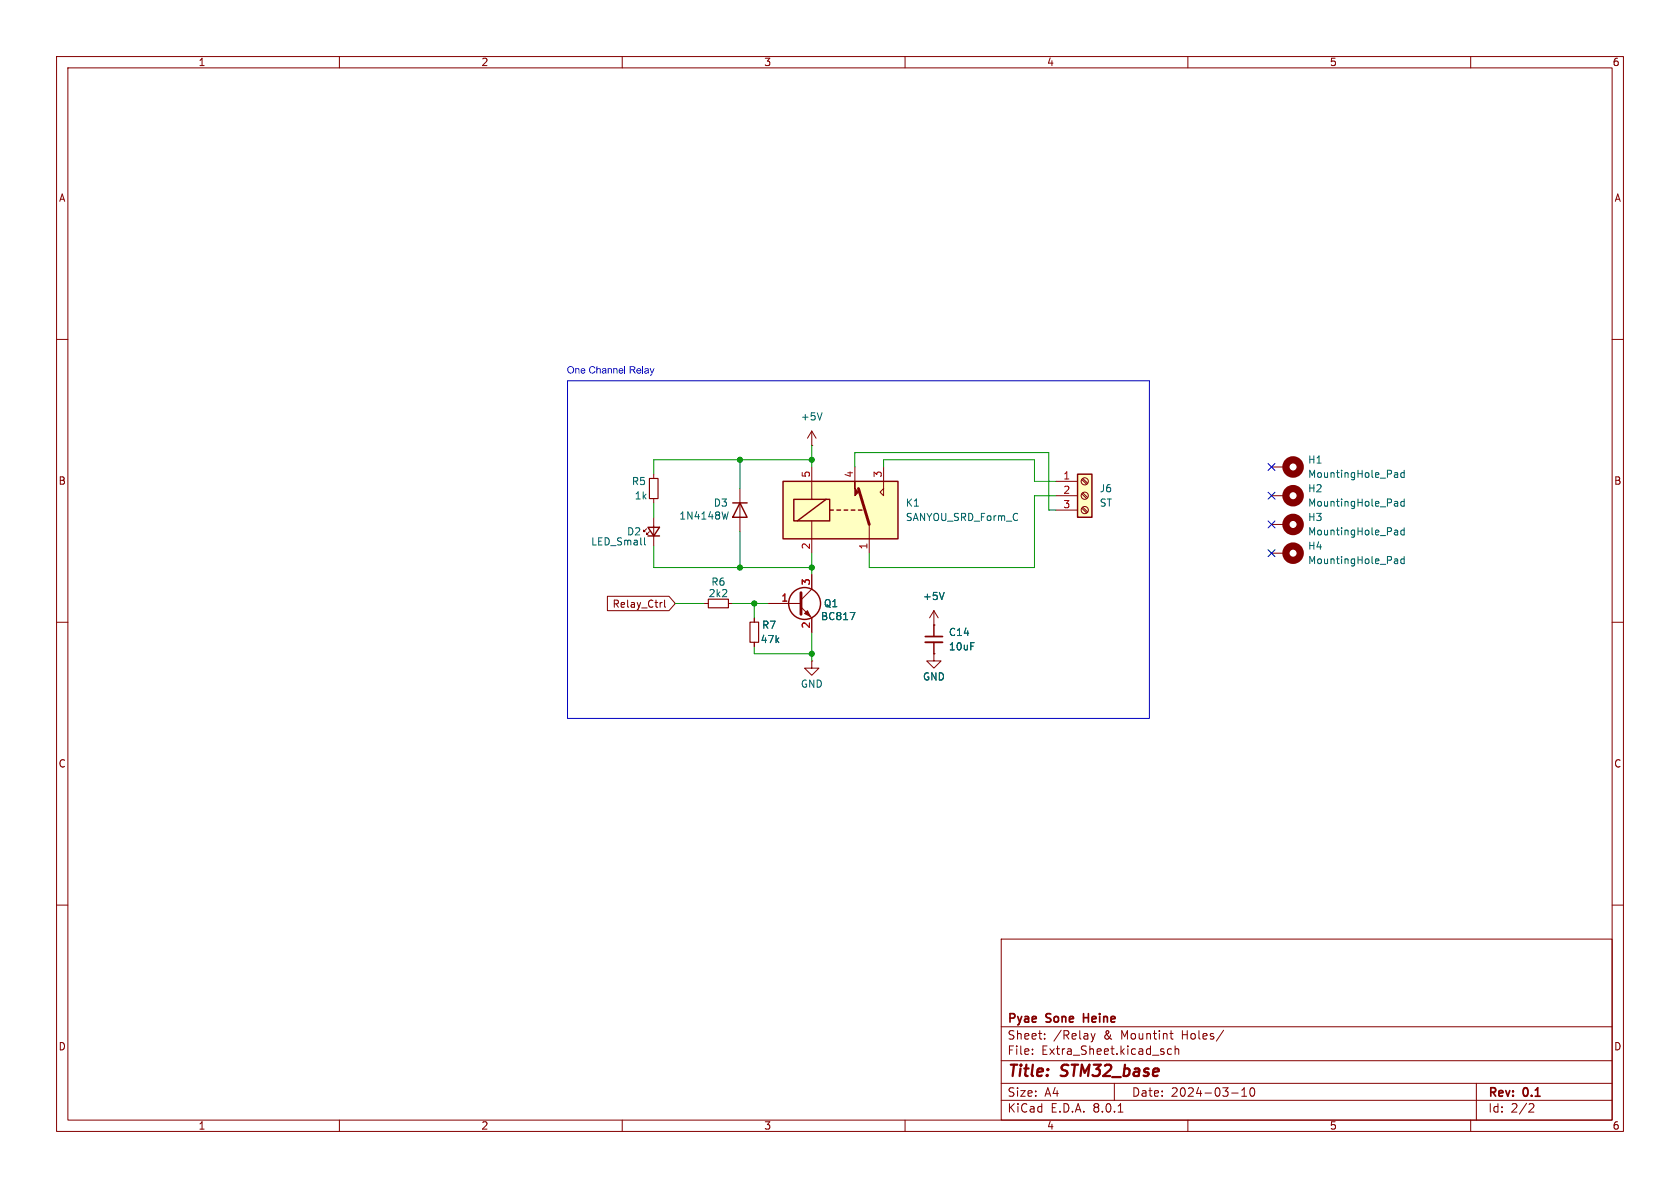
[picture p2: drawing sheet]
<svg xmlns="http://www.w3.org/2000/svg" width="297mm" height="210mm" viewBox="0 0 297 210" stroke-linecap="round" stroke-linejoin="round" font-family="sans-serif">
<g fill="none" stroke="#840000" stroke-width=".18">
<path d="M10 10h277v190h-277zM12 12h273v186h-273zM60 10v2M110 10v2M160 10v2M210 10v2M260 10v2M10 60h2M285 60h2M143.5 78.7h.1M143.5 76.2l-.8 1.3M143.5 76.2v2.5"/>
<path d="M143.5 76.2l.8 1.3M114.3 93.5l-.5 .5v-.3v.3h.2M114.8 94l-.5 .5v-.3v.3h.3M115.6 83.8v.8M115.6 88.1v.8M115.6 91.4v5.1M10 110h2M135.9 106.7h5.7M141.6 107.3l1.9 1.9v2.6M143.5 116.8v1.3h1.3l-1.3 1.3-1.3-1.3h1.3M143.5 116.8h.1M143.5 101.6v2.5l-1.9 1.9"/>
<path d="M165.1 110.5h.1M165.1 115.6v1.2h1.3l-1.3 1.3-1.3-1.3h1.3M165.1 115.6h.1M165.1 108l-.8 1.2M165.1 108v4.5M165.1 113.5v2.1M165.1 108l.8 1.2M285 110h2M10 160h2M285 160h2M177 166h108v32h-108zM60 198v2"/>
<path d="M110 198v2M160 198v2M177 194.5h108M177 191.5h108M177 187.5h108M177 181.5h108M182.5 186.3v.1M182.5 185.5v.1M184.7 183.6v.1M184.7 182.8v.1M192.9 182.7l.3 1M193.2 183.7l-.1 .4-.2 .1"/>
<path d="M193.6 182.7l-.4 1M197 191.5v3M197.7 196.6h.8M206.8 182.7h.6M207 182.2v1.3l.4 .2M207.1 185.5l-.4-.1-.3 .3v.4l.1 .2h.6M207.7 185.5l.3-.1 .3 .1 .1 .9M207.7 184.9v1.5M210 198v2M216.3 182.1l-1.3 2M217.7 193.2h1.2M219.5 193.8h.9"/>
<path d="M219.5 192.7l.5-.4v1.5M221.2 192.4l.1-.1a.81 .81 0 0 1 .6 .6 .81 .81 0 0 1-.3 .8l-.1 .1a.81 .81 0 0 1-.6-.6 .81 .81 0 0 1 .3-.8zM260 198v2M261 191.5v6.5M270.5 195.1l.5 .1 .2 .3-1 1.1h1"/>
</g>
<path d="M163.6 112.5h3M191.6 179.2v1.5M191.6 179.9h.8" fill="none" stroke="#840000" stroke-width=".3"/>
<path d="M114.8 84.6h1.5v3.5h-1.5z" fill="none" stroke="#840000" stroke-width=".2"/>
<g fill="none" stroke="#840000" stroke-width=".25">
<path d="M114.6 93.2h2l-1 1.5zM114.6 94.7h2"/>
<circle cx="142.2" cy="106.7" r="2.82"/>
</g>
<path d="M145.3 73l-.4 1.2M113.9 95.1v1.1l.2 .1M150.3 108.3h.8l-.5 1.2M166.9 104.7l-.4 1.3" fill="none" stroke="#006464" stroke-width=".18"/>
<path d="M163.6 113.5h3" fill="none" stroke="#840000" stroke-width=".33"/>
<path d="M141.6 104.8v3.8" fill="none" stroke="#840000" stroke-width=".51"/>
<path d="M142.2 108.5l.5-.5 .6 1z" fill="#840000" stroke="#840000" stroke-width=".18"/>
<path d="M138.4 85.1h20.3v10.2h-20.3z" fill="#ffffc2"/>
<path d="M130.8 86.4v7.6M143.5 82.6v5.7M143.5 92.1v5.7M151.1 82.6v2.5M153.7 92.7v5.1M156.2 82.6v5l-.6-.6 .6-.6M124.5 106.7h.7M128.8 106.7h.7M133.3 109.2v.8M133.3 113.5v.8" fill="none" stroke="#840000" stroke-width=".18"/>
<path d="M129.5 88.9h2.6M130.8 88.9l1.3 2.5h-2.6zM138.4 85.1h20.3v10.2h-20.3zM140.3 88.3h6.4v3.8h-6.4zM146 88.3l-5 3.8M146.7 90.2h.6M148 90.2h.6M149.2 90.2h.7M150.5 90.2h.6M151.8 90.2h.6" fill="none" stroke="#840000" stroke-width=".25"/>
<path d="M151.8 86.4l1.9 6.3" fill="none" stroke="#840000" stroke-width=".51"/>
<path d="M151.1 85.1v1.3l.7 .6-.7 .6z" fill="#840000" stroke="#840000" stroke-width=".18"/>
<path d="M125.2 105.9h3.6v1.5h-3.6zM132.6 110h1.5v3.5h-1.5z" fill="none" stroke="#840000" stroke-width=".2"/>
<path d="M128.7 90.5l-.3 1.3" fill="none" stroke="#006464" stroke-width=".18"/>
<path d="M190.5 83.8h2.5v7.6h-2.5z" fill="#ffffc2"/>
<path d="M190.5 83.8h2.5v7.6h-2.5z" fill="none" stroke="#840000" stroke-width=".25"/>
<g fill="none" stroke="#840000" stroke-width=".18">
<path d="M186.7 85.1h3.8M186.7 87.6h3.8M186.7 90.2h3.8M191.2 89.8l.9 .9M191.2 87.3l.9 .8M191.2 84.8l.9 .8M191.4 89.7l.9 .8M191.4 87.1l.9 .9M191.4 84.6l.9 .8M224.8 87.6h2.5M224.8 97.8h2.5M224.8 82.6h2.5"/>
<path d="M224.8 92.7h2.5M107.4 105.4h10.9l1.1 1.3-1.1 1.3h-10.9zM116.9 106.5h.2M117.5 106.1v1.1l.2 .2M133.3 109.2v.8M133.3 113.5v.8M135.9 106.7h5.7M143.5 101.6v2.5M143.5 109.2v2.6M165.1 110.5h.1M165.1 115.6h.1M165.1 110.5v2"/>
<path d="M165.1 113.5v2.1"/>
<circle cx="191.8" cy="90.2" r=".63"/>
<circle cx="191.8" cy="87.6" r=".63"/>
<circle cx="191.8" cy="85.1" r=".63"/>
</g>
<g fill="none" stroke="#840000" stroke-width="1.3">
<circle cx="228.6" cy="97.8" r="1.27"/>
<circle cx="228.6" cy="82.5" r="1.27"/>
<circle cx="228.6" cy="92.7" r="1.27"/>
<circle cx="228.6" cy="87.6" r="1.27"/>
</g>
<g fill="none" stroke="#006464" stroke-width=".18">
<path d="M246.7 83.6h.2l.2 .1v.7M246.7 88.6h.2l.2 .2v.7M246.7 93.7h.2l.2 .2v.7M246.7 98.8h.2l.2 .2v.6M247.1 89.4l-.4 .1M247.1 88.9l-.4 .1M247.1 99.6h-.4M247.1 99.1l-.4 .1M247.1 84.3l-.4 .1M247.1 83.9h-.4M247.1 94.5l-.4 .1M247.1 94l-.4 .1"/>
<path d="M248.2 88.7l-.3-.1-.3 .3 .2 .5h.4M248.2 83.1v1.3M248.2 88.2v1.3M248.2 93.3v1.3M248.2 98.4v1.2M248.2 83.6h-.3l-.3 .2 .2 .5h.4M248.2 93.8l-.3-.1-.3 .3 .2 .5h.4M248.2 98.9l-.3-.1-.3 .2 .2 .6h.4M150.3 108.3h.8l-.5 1.2M166.9 104.7l-.4 1.3"/>
</g>
<path d="M100.3 67.3h102.9v59.7h-102.9z" fill="none" stroke="#0000c2" stroke-width=".18"/>
<g fill="none" stroke="#009600" stroke-width=".18">
<path d="M143.5 78.7v3.9M115.6 88.9v2.5M115.6 96.5v3.8h27.9M130.8 81.3v5.1M130.8 94v6.3M143.5 97.8v3.8M143.5 81.3h-27.9v2.5M151.1 82.6v-2.6h34.3v10.2h1.3M156.2 82.6v-1.3h26.7v3.8h3.8M186.7 87.6h-3.8v12.7h-29.2v-2.5M119.4 106.7h5.1M129.5 106.7h6.4"/>
<path d="M133.3 114.3v1.3h10.2M133.3 106.7v2.5M143.5 111.8v5"/>
</g>
<path d="M224.2 87l1.2 1.2M224.2 92.1l1.2 1.2M224.2 81.9l1.2 1.3M224.2 97.2l1.2 1.2M225.4 87l-1.2 1.2M225.4 92.1l-1.2 1.2M225.4 81.9l-1.2 1.3M225.4 97.2l-1.2 1.2" fill="none" stroke="#000084" stroke-width=".18"/>
<g fill="#009600" stroke="#009600" stroke-width=".18">
<circle cx="143.5" cy="100.3" r=".46"/>
<circle cx="133.3" cy="106.7" r=".46"/>
<circle cx="130.8" cy="81.3" r=".46"/>
<circle cx="143.5" cy="115.6" r=".46"/>
<circle cx="130.8" cy="100.3" r=".46"/>
<circle cx="143.5" cy="81.3" r=".46"/>
</g>
<g font-size="2.8" fill="#840000">
<text x="178" y="190.9">Title:</text>
<text x="187.7" y="190.9">STM32_base</text>
</g>
<g font-size="2.1" fill="#840000">
<text x="178" y="184">Sheet:</text>
<text x="178" y="181.2">Pyae</text>
<text x="185" y="181.2">Sone</text>
<text x="186.2" y="184">/Relay</text>
<text x="192.2" y="181.2">Heine</text>
<text x="195.2" y="184">&amp;</text>
<text x="198.3" y="184">Mountint</text>
<text x="209.2" y="184">Holes/</text>
<text x="178" y="186.7">File:</text>
<text x="184.1" y="186.7">Extra_Sheet.kicad_sch</text>
<text x="178" y="196.9">KiCad</text>
<text x="178" y="194.1">Size:</text>
<text x="184.7" y="194.1">A4</text>
<text x="185.7" y="196.9">E.D.A.</text>
<text x="193.3" y="196.9">8.0.1</text>
<text x="200" y="194.1">Date:</text>
<text x="207" y="194.1">2024-03-10</text>
<text x="263" y="194.3">Rev:</text>
<text x="263" y="196.9">Id:</text>
<text x="267.1" y="196.9">2/2</text>
<text x="269.4" y="194.3">0.1</text>
</g>
<g font-size="1.8" fill="#840000">
<text x="35" y="11.9">1</text>
<text x="85" y="11.9">2</text>
<text x="135" y="11.9">3</text>
<text x="185" y="11.9">4</text>
<text x="235" y="11.9">5</text>
<text x="285" y="11.9">6</text>
<text x="10.3" y="35.9">A</text>
<text x="285.3" y="35.9">A</text>
<text x="10.3" y="85.9">B</text>
<text x="285.3" y="85.9">B</text>
<text x="108.2" y="107.6">Relay_Ctrl</text>
<text x="10.3" y="135.9">C</text>
<text x="285.3" y="135.9">C</text>
<text x="10.3" y="185.9">D</text>
<text x="285.3" y="185.9">D</text>
<text x="35" y="199.9">1</text>
<text x="85" y="199.9">2</text>
<text x="135" y="199.9">3</text>
<text x="185" y="199.9">4</text>
<text x="235" y="199.9">5</text>
<text x="285" y="199.9">6</text>
</g>
<text font-size="1.8" fill="#0000c2" x="100.2" y="66.5">One Channel Relay</text>
<g font-size="1.8" fill="#006464">
<text x="141.5" y="74.5">+5V</text>
<text x="231.1" y="82.1">H1</text>
<text x="111.6" y="86">R5</text>
<text x="112.1" y="88.5">1k</text>
<text x="126.1" y="89.8">D3</text>
<text x="160" y="89.8">K1</text>
<text x="194.3" y="87.2">J6</text>
<text x="194.3" y="89.8">ST</text>
<text x="231.1" y="87.2">H2</text>
<text x="231.1" y="89.8">MountingHole_Pad</text>
<text x="231.1" y="84.7">MountingHole_Pad</text>
<text x="110.8" y="94.8">D2</text>
<text x="120" y="92">1N4148W</text>
<text x="160" y="92.3">SANYOU_SRD_Form_C</text>
<text x="231.1" y="92.3">H3</text>
<text x="231.1" y="94.8">MountingHole_Pad</text>
<text x="104.4" y="96.6">LED_Small</text>
<text x="231.1" y="97.4">H4</text>
<text x="231.1" y="99.9">MountingHole_Pad</text>
<text x="125.2" y="105.8">2k2</text>
<text x="125.7" y="103.7">R6</text>
<text x="145.6" y="107.5">Q1</text>
<text x="163.1" y="106.3">+5V</text>
<text x="134.4" y="113.9">47k</text>
<text x="134.6" y="111.4">R7</text>
<text x="145" y="109.8">BC817</text>
<text x="167.6" y="112.6">C14</text>
<text x="167.6" y="115.2">10uF</text>
<text x="141.5" y="121.8">GND</text>
<text x="163.1" y="120.5">GND</text>
</g>
<g font-size="1.8" fill="#a90000">
<text x="143.3" y="84.5" transform="rotate(-90 143.3 84.5)">5</text>
<text x="150.9" y="84.5" transform="rotate(-90 150.9 84.5)">4</text>
<text x="156" y="84.5" transform="rotate(-90 156 84.5)">3</text>
<text x="187.9" y="84.8">1</text>
<text x="187.9" y="87.4">2</text>
<text x="187.9" y="89.9">3</text>
<text x="143.3" y="97.2" transform="rotate(-90 143.3 97.2)">2</text>
<text x="153.4" y="97.2" transform="rotate(-90 153.4 97.2)">1</text>
<text x="138" y="106.4">1</text>
<text x="143.3" y="103.6" transform="rotate(-90 143.3 103.6)">3</text>
<text x="143.3" y="111.2" transform="rotate(-90 143.3 111.2)">2</text>
</g>
</svg>
